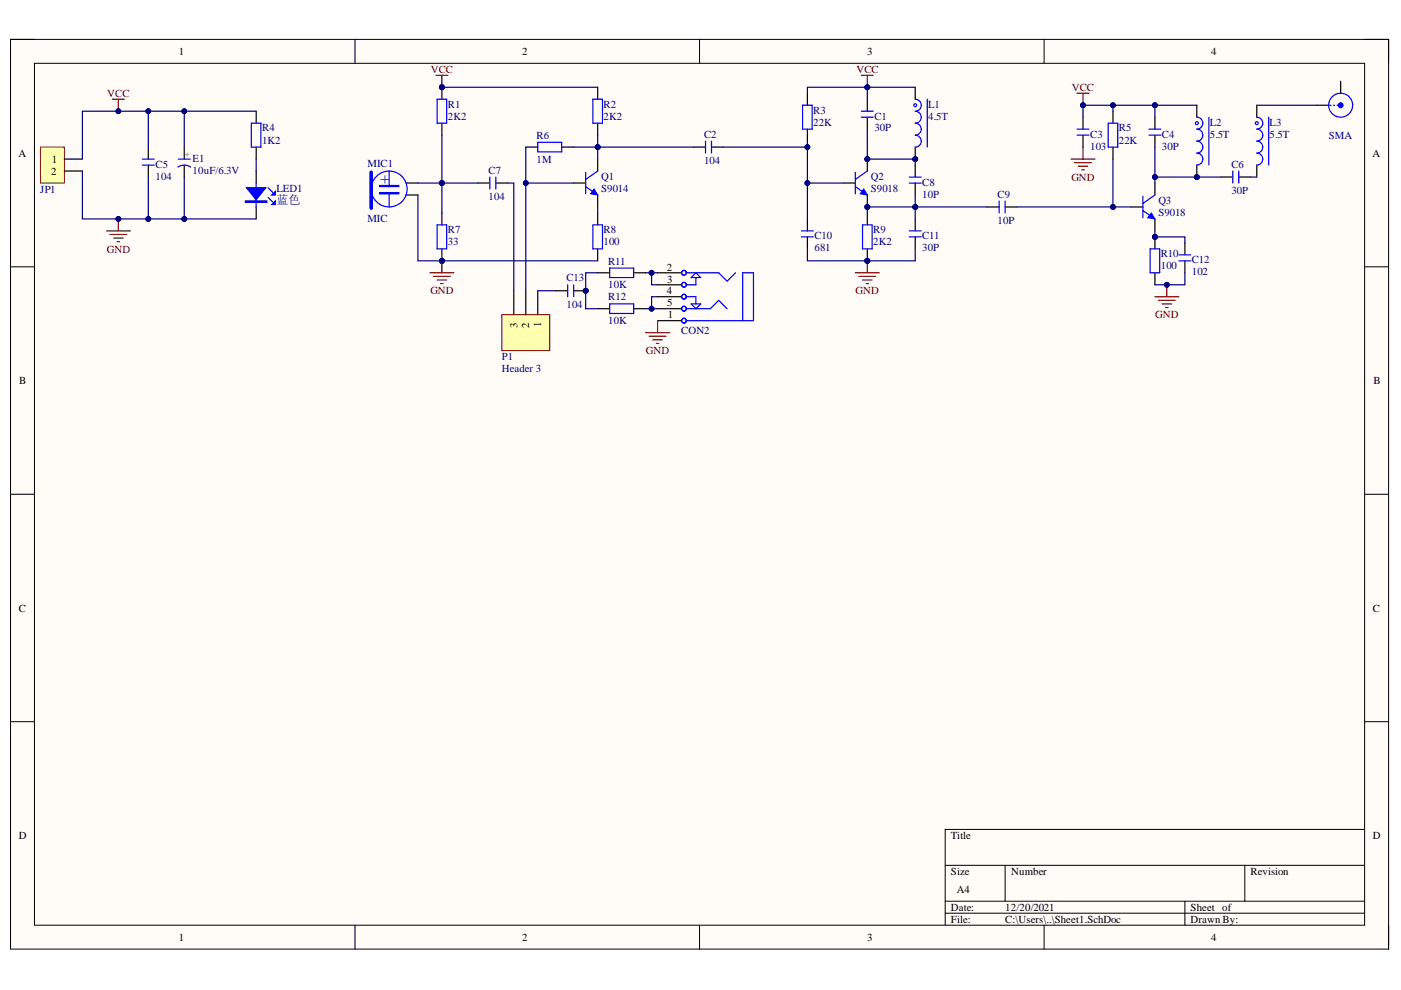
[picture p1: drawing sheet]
# Altium project PCB_Project.PrjPcb
1 sheet, 38 parts. Net scope: global (net labels, ports and power ports of the same name join across sheets).
Board files: PCB1.PcbDoc, PCB2.PcbDoc

## Sheet Sheet1.SchDoc
size A4; SheetNumber: 1; SheetTotal: 1

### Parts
C1  30P  [C 0805_M]
C2  104  [C 0805_M]
C3  103  [C 0805_M]
C4  30P  [C 0805_M]
C5  104  [C 0805_M]
C6  30P  [C 0805_M]
C7  104  [C 0805_M]
C8  10P  [C 0805_M]
C9  10P  [C 0805_M]
C10  681  [C 0805_M]
C11  30P  [C 0805_M]
C12  102  [C 0805_M]
C13  104  [C 0805_M]
CON1  SMA  [RCA RJ-255]
CON2  3F07_BK  [3F07_PK]  (value not drawn)
E1  10uF/6.3V  [CD C(6032)]
JP1  HDR-1X2  [KF2EDGK5.0-LI-2P]  (value not drawn)
L1  4.5T  [L]
L2  5.5T  [L]
L3  5.5T  [L]
LED1  蓝色  [LED 0805B]
MIC1  MIC  [MIC-6*5.5mm]
P1  Header 3  [HDR1X3]
Q1  S9014  [SOT23-3M]
Q2  S9018  [SOT23-3M]
Q3  S9018  [SOT23-3M]
R1  2K2  [R 0805_M]
R2  2K2  [R 0805_M]
R3  22K  [R 0805_M]
R4  1K2  [R 0805_M]
R5  22K  [R 0805_M]
R6  1M  [R 0805_M]
R7  33  [R 0805_M]
R8  100  [R 0805_M]
R9  2K2  [R 0805_M]
R10  100  [R 0805_M]
R11  10K  [R 0805_M]
R12  10K  [R 0805_M]

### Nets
GND: C3.2 C5.1 C10.2 C11.2 C12.2 CON2.1 E1.2(K) JP1.2 LED1.2(K) MIC1.2 R7.1 R8.1 R9.1 R10.1
VCC: C1.1 C3.1 C4.1 C5.2 E1.1(A) JP1.1 L1.1 L2.1 R1.2 R2.2 R3.2 R4.2 R5.2
NetC1_2: C1.2 C8.1 L1.2 Q2.3(C)
NetC2_1: C2.1 C10.1 Q2.1(B) R3.1
NetC2_2: C2.2 Q1.3(C) R2.1 R6.1
NetC4_2: C4.2 C6.1 L2.2 Q3.3(C)
NetC6_2: C6.2 L3.2
NetC7_1: C7.1 P1.3
NetC7_2: C7.2 MIC1.1 R1.1 R7.2
NetC8_2: C8.2 C9.1 C11.1 Q2.2(E) R9.2
NetC9_2: C9.2 Q3.1(B) R5.1
NetC12_1: C12.1 Q3.2(E) R10.2
NetC13_1: C13.1 P1.1
NetC13_2: C13.2 R11.1 R12.1
NetCON1_1: CON1.1(X) L3.1
NetCON2_2: CON2.2 CON2.3 R11.2
NetCON2_4: CON2.4 CON2.5 R12.2
NetLED1_1: LED1.1(A) R4.1
NetP1_2: P1.2 Q1.1(B) R6.2
NetQ1_2: Q1.2(E) R8.2

Not connected (* = marked no-connect by the designer): CON1 2(Y)
